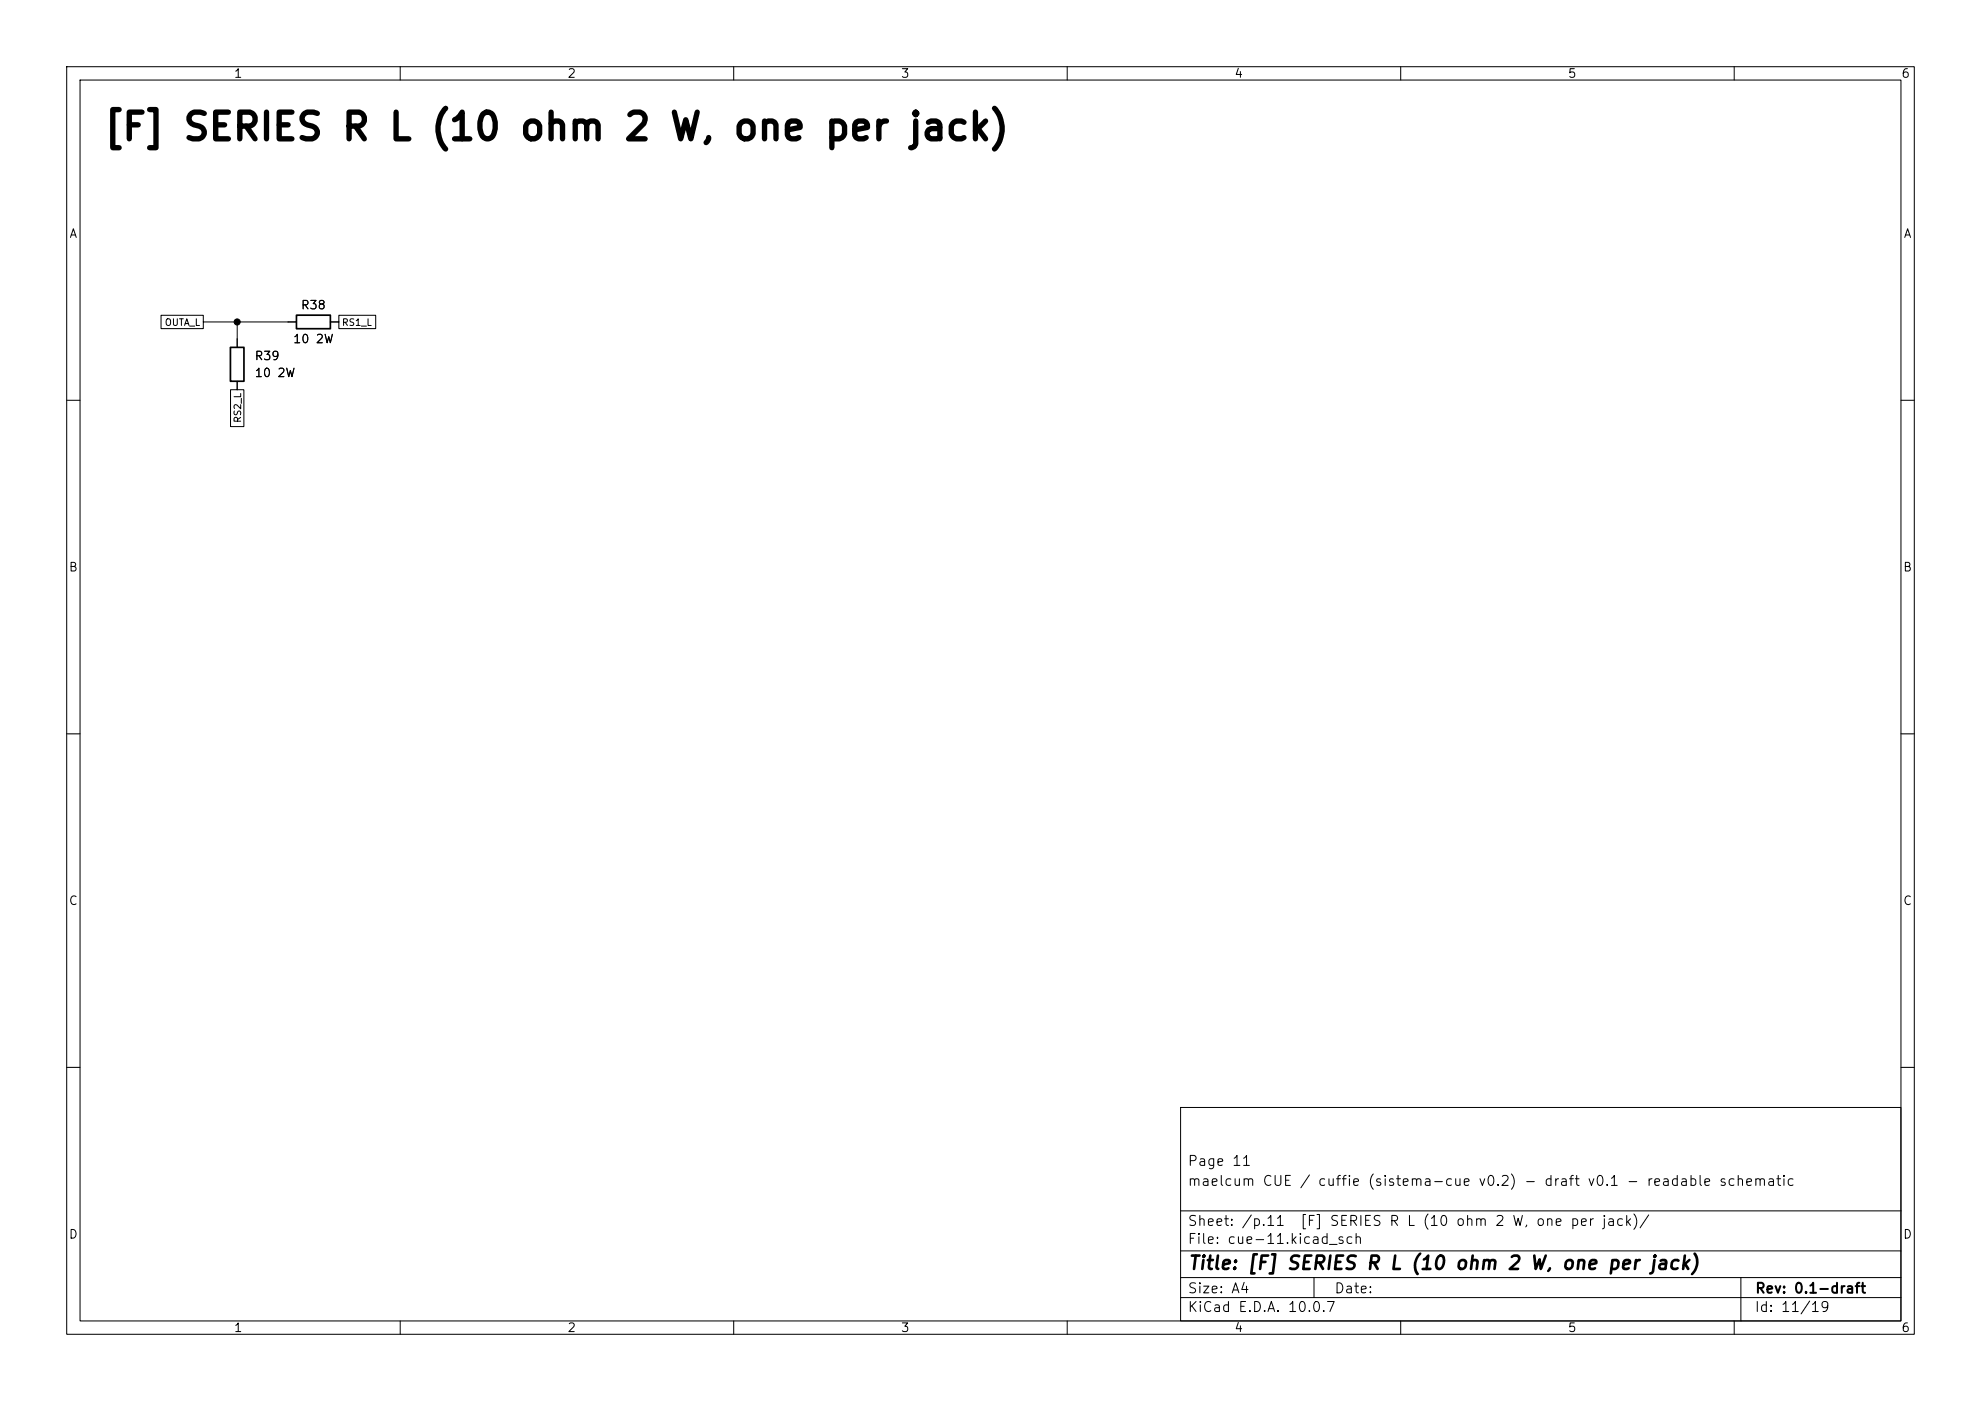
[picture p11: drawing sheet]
(kicad_sch
 (version 20260101)
 (generator "eeschema")
 (generator_version "10.0")
 (paper "A4")
 (title_block
  (title "[F] SERIES R L (10 ohm 2 W, one per jack)")
  (rev "0.1-draft")
  (comment 1 "maelcum CUE / cuffie (sistema-cue v0.2) - draft v0.1 - readable schematic")
  (comment 2 "Page 11"))
 (lib_symbols
  (symbol
   "Device:R"
   (pin_numbers (hide yes))
   (pin_names
    (offset 0)) (exclude_from_sim no) (in_bom yes) (on_board yes)
   (in_pos_files yes)
   (duplicate_pin_numbers_are_jumpers no)
   (property
    "Reference"
    "R" (at 2.032 0 90) (show_name no) (do_not_autoplace no) (effects (font (size 1.27 1.27))))
   (property
    "Value"
    "R" (at 0 0 90) (show_name no) (do_not_autoplace no) (effects (font (size 1.27 1.27))))
   (property
    "Footprint"
    "" (at -1.778 0 90) (show_name no) (do_not_autoplace no) (hide yes) (effects (font (size 1.27 1.27))))
   (property
    "Datasheet"
    "" (at 0 0 0) (show_name no) (do_not_autoplace no) (hide yes) (effects (font (size 1.27 1.27))))
   (property
    "Description"
    "Resistor" (at 0 0 0) (show_name no) (do_not_autoplace no) (hide yes) (effects (font (size 1.27 1.27))))
   (property
    "ki_keywords"
    "R res resistor" (at 0 0 0) (show_name no) (do_not_autoplace no) (hide yes) (effects (font (size 1.27 1.27))))
   (property
    "ki_fp_filters"
    "R_*" (at 0 0 0) (show_name no) (do_not_autoplace no) (hide yes) (effects (font (size 1.27 1.27))))
   (symbol
    "R_0_1"
    (rectangle (start -1.016 -2.54) (end 1.016 2.54) (stroke (width 0.254) (type default)) (fill (type none))))
   (symbol
    "R_1_1"
    (pin
    passive
    line (at 0 3.81 270) (length 1.27) (name
    "" (effects (font (size 1.27 1.27)))) (number
    "1" (effects (font (size 1.27 1.27)))))
    (pin
    passive
    line (at 0 -3.81 90) (length 1.27) (name
    "" (effects (font (size 1.27 1.27)))) (number
    "2" (effects (font (size 1.27 1.27))))))
   (embedded_fonts no)))
 (text
  "[F] SERIES R L (10 ohm 2 W, one per jack)"
  (exclude_from_sim no)
  (at 15.24 21.59 0)
  (effects (font (size 4 4)
    (bold yes)) (justify left bottom)))
 (symbol
  (lib_id "Device:R")
  (at 35.56 54.61 0)
  (unit 1)
  (body_style 1)
  (exclude_from_sim no)
  (in_bom yes)
  (on_board yes)
  (dnp no)
  (property
   "Reference"
   "R39" (at 38.1 53.34 0) (effects (font (size 1.27 1.27)) (justify left)))
  (property
   "Value"
   "10 2W" (at 38.1 55.88 0) (effects (font (size 1.27 1.27)) (justify left)))
  (property
   "Footprint"
   "Resistor_THT:R_Axial_DIN0414_L11.9mm_D4.5mm_P15.24mm_Horizontal" (at 35.56 54.61 0) (effects (font (size 1.27 1.27)) (justify left) (hide yes)))
  (property
   "Datasheet"
   "" (at 35.56 54.61 0) (effects (font (size 1.27 1.27)) (justify left) (hide yes)))
  (property
   "Nota"
   "Rserie del jack 2: isola i due jack, stabilità sul carico" (at 35.56 54.61 0) (effects (font (size 1.27 1.27)) (justify left) (hide yes)))
  (pin
   "1")
  (pin
   "2")
  (instances (project
    "cue" (path
    "/07e52341-30fc-501e-9b8f-1ec34bb212af/288c7a8d-77fb-5981-9d1a-693ff86995e5" (reference "R39") (unit 1)))))
 (symbol
  (lib_id "Device:R")
  (at 46.99 48.26 90)
  (unit 1)
  (body_style 1)
  (exclude_from_sim no)
  (in_bom yes)
  (on_board yes)
  (dnp no)
  (property
   "Reference"
   "R38" (at 46.99 45.72 90) (effects (font (size 1.27 1.27))))
  (property
   "Value"
   "10 2W" (at 46.99 50.8 90) (effects (font (size 1.27 1.27))))
  (property
   "Footprint"
   "Resistor_THT:R_Axial_DIN0414_L11.9mm_D4.5mm_P15.24mm_Horizontal" (at 46.99 48.26 0) (effects (font (size 1.27 1.27)) (justify left) (hide yes)))
  (property
   "Datasheet"
   "" (at 46.99 48.26 0) (effects (font (size 1.27 1.27)) (justify left) (hide yes)))
  (property
   "Nota"
   "Rserie del jack 1: isola i due jack, stabilità sul carico" (at 46.99 48.26 0) (effects (font (size 1.27 1.27)) (justify left) (hide yes)))
  (pin
   "1")
  (pin
   "2")
  (instances (project
    "cue" (path
    "/07e52341-30fc-501e-9b8f-1ec34bb212af/288c7a8d-77fb-5981-9d1a-693ff86995e5" (reference "R38") (unit 1)))))
 (wire
  (pts (xy 30.48 48.26) (xy 35.56 48.26))
  (stroke (width 0) (type default)))
 (wire
  (pts (xy 35.56 48.26) (xy 35.56 50.8))
  (stroke (width 0) (type default)))
 (wire
  (pts (xy 35.56 48.26) (xy 43.18 48.26))
  (stroke (width 0) (type default)))
 (junction
  (at 35.56 48.26)
  (diameter 0)
  (color 0 0 0 0))
 (global_label
  "OUTA_L"
  (shape passive)
  (at 30.48 48.26 180)
  (fields_autoplaced yes)
  (effects (font (size 1 1)) (justify right)))
 (global_label
  "RS2_L"
  (shape passive)
  (at 35.56 58.42 270)
  (fields_autoplaced yes)
  (effects (font (size 1 1)) (justify right)))
 (global_label
  "RS1_L"
  (shape passive)
  (at 50.8 48.26 0)
  (fields_autoplaced yes)
  (effects (font (size 1 1)) (justify left))))
